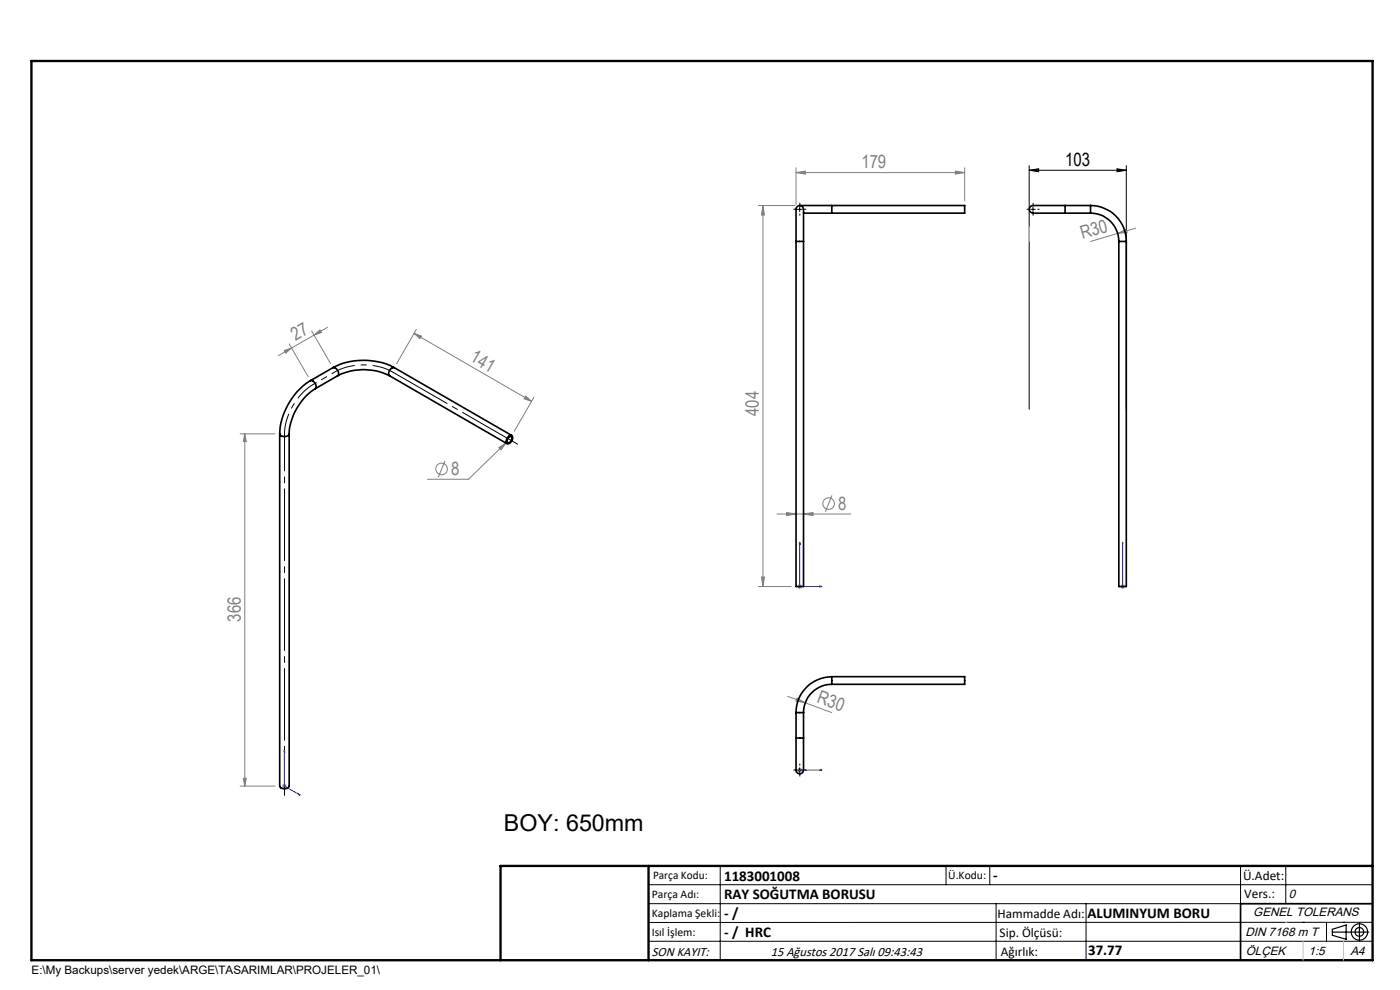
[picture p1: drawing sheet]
<svg xmlns="http://www.w3.org/2000/svg" width="297mm" height="210mm" viewBox="0 0 297 210" stroke-linecap="round" stroke-linejoin="round" font-family="sans-serif">
<g fill="none" stroke="#808080" stroke-width=".21">
<path d="M168.9 36.6l2-.3v.6zM168.9 35.6v7.8M168.9 36.6h35.7M202.7 36.3l1.9 .3-1.9 .3zM204.6 35.6v7M160.9 43.6h7.8M161.9 43.6v80.8M161.9 43.6l.3 2h-.7zM237.1 49.5l1.8-.9 .2 .7zM240.9 48.4l-9.5 2.8M60.3 74.4l1.5-.6-1.2 1.1zM61.3 72.9l4.1 7"/>
<path d="M66.1 70.2l4 6.9M66.6 71.1l1.3-1.1 .3 .5zM66.6 71.1l-7.6 4.4M69.5 69.4l-2.9 1.7M87.8 70.7l1.6 .6-.3 .5zM87.8 70.7l24.9 14.4M88.3 69.9l-4.2 7.2M50.9 92h7.4M51.9 92v74.7M51.9 92l.3 1.7h-.6zM94.4 97.7l-1.4 3.5M105.8 95l1.6-1.1-1.1 1.5z"/>
<path d="M107.4 93.9l-8 7.8h-8.7M111.5 84l1.2 1.1-1.5-.5zM113.3 84.3l-4.2 7.2M164.9 109h15.6M166.9 108.7l2 .3-2 .4zM170.5 109l2-.3v.7zM176.5 105.1l-1.4 3.5M160.9 124.4h7M161.5 122.4h.7l-.3 2zM169.2 124.4h1M169.3 124.1l.7 .7M169.7 123.9v1"/>
<path d="M170 124.1l-.7 .7M237.6 124.4h1.1M237.8 124.1l.7 .7M238.2 123.9v1M238.5 124.1l-.7 .7M167.1 147.7l9.4 3.5M169.1 148.1l1.7 1-2-.4zM50.9 166.7h7.4M51.6 165.1h.6l-.3 1.6zM59.8 166.7h1.1M60 166.4l.7 .7M60.3 166.3v.9"/>
<path d="M60.7 166.4l-.7 .7M169.2 163.4h1M169.3 163l.7 .7M169.7 162.9v1M170 163l-.7 .7"/>
<circle cx="93.7" cy="99.5" r="1.24"/>
<circle cx="175.8" cy="106.8" r="1.24"/>
</g>
<path d="M83.2 78.8a13.3 13.3 0 0 0-12.1 0M66.4 81.6a13.3 13.3 0 0 0-6 10.4" fill="none" stroke="#000" stroke-width=".21" stroke-dasharray="15.2 1.3 1.3 1.3" stroke-dashoffset="10.9" stroke-linecap="butt"/>
<g fill="none" stroke="#000" stroke-width=".21">
<path d="M218.3 36.1l2-.3v.6zM218.3 35.1v51.7M218.3 36.1h20.6M237 35.8l1.9 .3-1.9 .3zM238.9 35.1v51.7M169.2 44.4h1M169.7 43.9v1M218.7 44.4h.9M219.1 43.9v1M169.2 163.4h1M169.7 162.9v1M137.6 187.7h153.6"/>
<path d="M137.6 191.7h153.6M137.6 199.7h153.6M152.8 183.7v20M200.7 183.7v4M210 183.7v4M211.3 191.7v12M230.4 191.7v12M263.2 183.7v20M272.8 183.7v8M276.4 195.6h.1M281.4 195.6v4.1M285 195.6h.1"/>
<path d="M291.2 195.6l-153.6 .1"/>
</g>
<g fill="none" stroke="#000" stroke-width=".25">
<path d="M282.6 197.7h7.8M282.6 197.1l3-.9v3l-3-.8zM288.4 195.8v3.8M106.2 203.7h185"/>
<circle cx="288.4" cy="197.7" r="1.74"/>
<circle cx="288.4" cy="197.7" r=".93"/>
</g>
<g fill="none" stroke="#00f" stroke-width=".21">
<path d="M169.7 115l.1 .5h-.3zM169.7 115v9.4h4.7M238.2 115v.5v-.5M238.2 115v9.4M173.9 124.3l.5 .1-.5 .1zM238.2 124.3v.2zM238.2 124.4h.1M60.3 159.1l.1 .4-.1-.1zM60.3 159.1v7.6l3.4 2M63.3 168.4l.4 .3-.4-.2zM169.5 163.4h.3zM169.7 163.4h.1"/>
<path d="M169.7 163.4h4.7M174.4 163.4h-.5h.5"/>
</g>
<path d="M168.7 44.4h-.3M169.7 43.4v-.3M169.7 45.4v.3M170.7 44.4h.3M218.2 44.4h-.3M219.2 43.4v-.3M219.2 45.4v.3M220.2 44.4h.3M168.7 163.3h-.3M169.7 162.3v-.3M169.7 164.3v.3M170.7 163.3h.3" fill="none" stroke="#000" stroke-width=".21" stroke-dasharray="15.2 1.3 1.3 1.3"/>
<path d="M60.4 168.7v-76.7" fill="none" stroke="#000" stroke-width=".21" stroke-dasharray="15.2 1.3 1.3 1.3" stroke-dashoffset="7.4"/>
<path d="M66.4 81.6l4.7-2.8" fill="none" stroke="#000" stroke-width=".21" stroke-dasharray="15.2 1.3 1.3 1.3" stroke-dashoffset="14.4"/>
<path d="M83.2 78.8l26.6 15.4" fill="none" stroke="#000" stroke-width=".21" stroke-dasharray="15.2 1.3 1.3 1.3" stroke-dashoffset="1.8"/>
<path d="M291.2 191.7h-28v12" fill="none" stroke="#000" stroke-width=".35"/>
<path d="M6.7 12.9h284.5v190.8h-284.5zM137.6 183.7v20M291.2 183.7h-185v20" fill="none" stroke="#000" stroke-width=".5"/>
<path d="M276.4 199.7v4M285 199.7v4" fill="none" stroke="#c0c0c0" stroke-width=".21"/>
<path d="M218.3 48.1v3.1M272.8 195.6h.1" fill="none" stroke="#c0c0c0" stroke-width=".25"/>
<path d="M218.3 36.1l2-.3v.6zM237 35.8l1.9 .3-1.9 .3z" fill="#000"/>
<g fill="#00f">
<path d="M63.3 168.4l.4 .3-.4-.2zM60.3 159.1l.1 .4-.1-.1z"/>
<path d="M238.2 124.3v.2zM238.2 115v.5z"/>
<path d="M173.9 124.3l.5 .1-.5 .1zM169.7 115l.1 .5h-.3z"/>
<path d="M173.9 163.4h.5zM169.5 163.4h.3z"/>
</g>
<g fill="#808080">
<path d="M169.1 148.1l1.7 1-2-.4z"/>
<path d="M105.8 95l1.6-1.1-1.1 1.5z"/>
<path d="M237.1 49.5l1.8-.9 .2 .7z"/>
<path d="M111.5 84l1.2 1.1-1.5-.5zM87.8 70.7l1.6 .6-.3 .5z"/>
<path d="M168.9 36.6l2-.3v.6zM202.7 36.3l1.9 .3-1.9 .3z"/>
<path d="M170.5 109l2-.3v.7zM166.9 108.7l2 .3-2 .4z"/>
<path d="M66.6 71.1l1.3-1.1 .3 .5zM60.3 74.4l1.5-.6-1.2 1.1z"/>
<path d="M51.9 92l.3 1.7h-.6zM51.6 165.1h.6l-.3 1.6zM161.9 43.6l.3 2h-.7zM161.5 122.4h.7l-.3 2z"/>
</g>
<g fill="none" stroke="#000" stroke-width=".35">
<path d="M168.9 51.2v73.2h1.6v-73.2M168.9 51.2h1.6M169.7 43.6a1.29 1.29 0 0 1 .8 1.7v5.9M169.7 43.6a1.31 1.31 0 0 0-.8 1.7v5.9M169.7 43.6h6.8M170.5 45.2h6M176.5 43.6h28.1v1.6h-28.1M176.5 43.6v1.6M226 43.6h-5.9a1.39 1.39 0 0 0-1.8 .7 1.3 1.3 0 0 0 1.8 .9h5.9M226 43.6v1.6M226 43.6h5.4M226 45.2h5.4"/>
<path d="M231.4 45.2a6 6 0 0 1 5.9 6M231.4 43.6a7.6 7.6 0 0 1 7.5 7.6M231.4 43.6v1.6M237.3 51.2v73.2h1.6v-73.2M237.3 51.2h1.6M70.6 78a14.4 14.4 0 0 1 13 0M70.6 78a1.15 1.15 0 0 1 1 1.7M70.6 78l-4.7 2.7M71.6 79.7a12.3 12.3 0 0 1 11.1 0M71.6 79.7l-4.7 2.8M82.7 79.7l24.9 14.4M83.6 78a1.15 1.15 0 0 0-.9 1.7"/>
<path d="M83.6 78l25 14.4M59.3 92v74.7a1.16 1.16 0 0 0 2 0v-74.7M59.3 92a1.16 1.16 0 0 0 2 0M65.9 80.7a14.3 14.3 0 0 0-6.6 11.3M65.9 80.7a1.15 1.15 0 0 1 1 1.8M66.9 82.5a12.4 12.4 0 0 0-5.6 9.5M107.9 92.8l.4-.2a.75 .75 0 0 1 .3 .8 .75 .75 0 0 1-.7 .5l-.3-.1v-.1v-.5zM108.1 92.4a.48 .48 0 0 1 .5 0 .48 .48 0 0 1 .2 .6 .96 .96 0 0 1-1.3 1l-.1-.4 .1-.5zM168.9 156.6v6.2a.91 .91 0 0 0 .2 1.1 .91 .91 0 0 0 1.2 0l.2-.5v-6.8M168.9 151.2h1.6M168.9 156.6h1.6M168.9 151.2v5.4"/>
<path d="M170.5 151.2v5.4M176.5 145.2a6 6 0 0 0-6 6M176.5 143.5a7.6 7.6 0 0 0-7.6 7.7M176.5 143.5h28.1v1.7h-28.1M176.5 143.5v1.7"/>
</g>
<text font-size="4.9" x="106.9" y="176.3">BOY: 650mm</text>
<g font-size="3.9" fill="#808080">
<text x="182.7" y="35.7">179</text>
<text x="229.7" y="50.8" transform="rotate(-16 229.7 50.8)">R30</text>
<text x="62.7" y="72.3" transform="rotate(-30 62.7 72.3)">27</text>
<text x="99.5" y="76.4" transform="rotate(30 99.5 76.4)">141</text>
<text x="161" y="88.3" transform="rotate(-90 161 88.3)">404</text>
<text x="95.7" y="100.8">8</text>
<text x="177.8" y="108.1">8</text>
<text x="51.1" y="131.9" transform="rotate(-90 51.1 131.9)">366</text>
<text x="173.1" y="149" transform="rotate(20 173.1 149)">R30</text>
</g>
<text font-size="3.9" x="226" y="35.2">103</text>
<g font-size="3.2">
<text x="153.6" y="186.8">1183001008</text>
<text x="153.6" y="190.8">RAY SOĞUTMA BORUSU</text>
<text x="210.7" y="186.6">-</text>
<text x="153.6" y="194.8">- /</text>
<text x="230.7" y="194.8">ALUMINYUM BORU</text>
<text x="153.6" y="198.8">- / HRC</text>
<text x="230.8" y="202.6">37.77</text>
</g>
<g font-size="2.8">
<text x="263.7" y="186.7">Ü.Adet:</text>
<text x="263.9" y="190.5">Vers.:</text>
<text x="211.6" y="194.8">Hammadde Adı:</text>
<text x="138.3" y="202.8">SON KAYIT:</text>
<text x="163.6" y="202.8">15 Ağustos 2017 Salı 09:43:43</text>
<text x="212.1" y="198.7">Sip. Ölçüsü:</text>
<text x="212.3" y="202.7">Ağırlık:</text>
</g>
<g font-size="2.6">
<text x="273.4" y="190.4">0</text>
<text x="265.9" y="194.4">GENEL TOLERANS</text>
<text x="264.2" y="198.5">DIN 7168 m T</text>
<text x="264.3" y="202.6">ÖLÇEK</text>
<text x="277.6" y="202.6">1:5</text>
<text x="286.5" y="202.6">A4</text>
</g>
<g font-size="2.5">
<text x="138.3" y="190.5">Parça Adı:</text>
<text x="138.5" y="186.5">Parça Kodu:</text>
<text x="201.2" y="186.5">Ü.Kodu:</text>
<text x="138.3" y="194.5">Kaplama Şekli:</text>
<text x="138.3" y="198.6">Isıl İşlem:</text>
<text x="6.7" y="206.7">E:\My Backups\server yedek\ARGE\TASARIMLAR\PROJELER_01\</text>
</g>
</svg>
